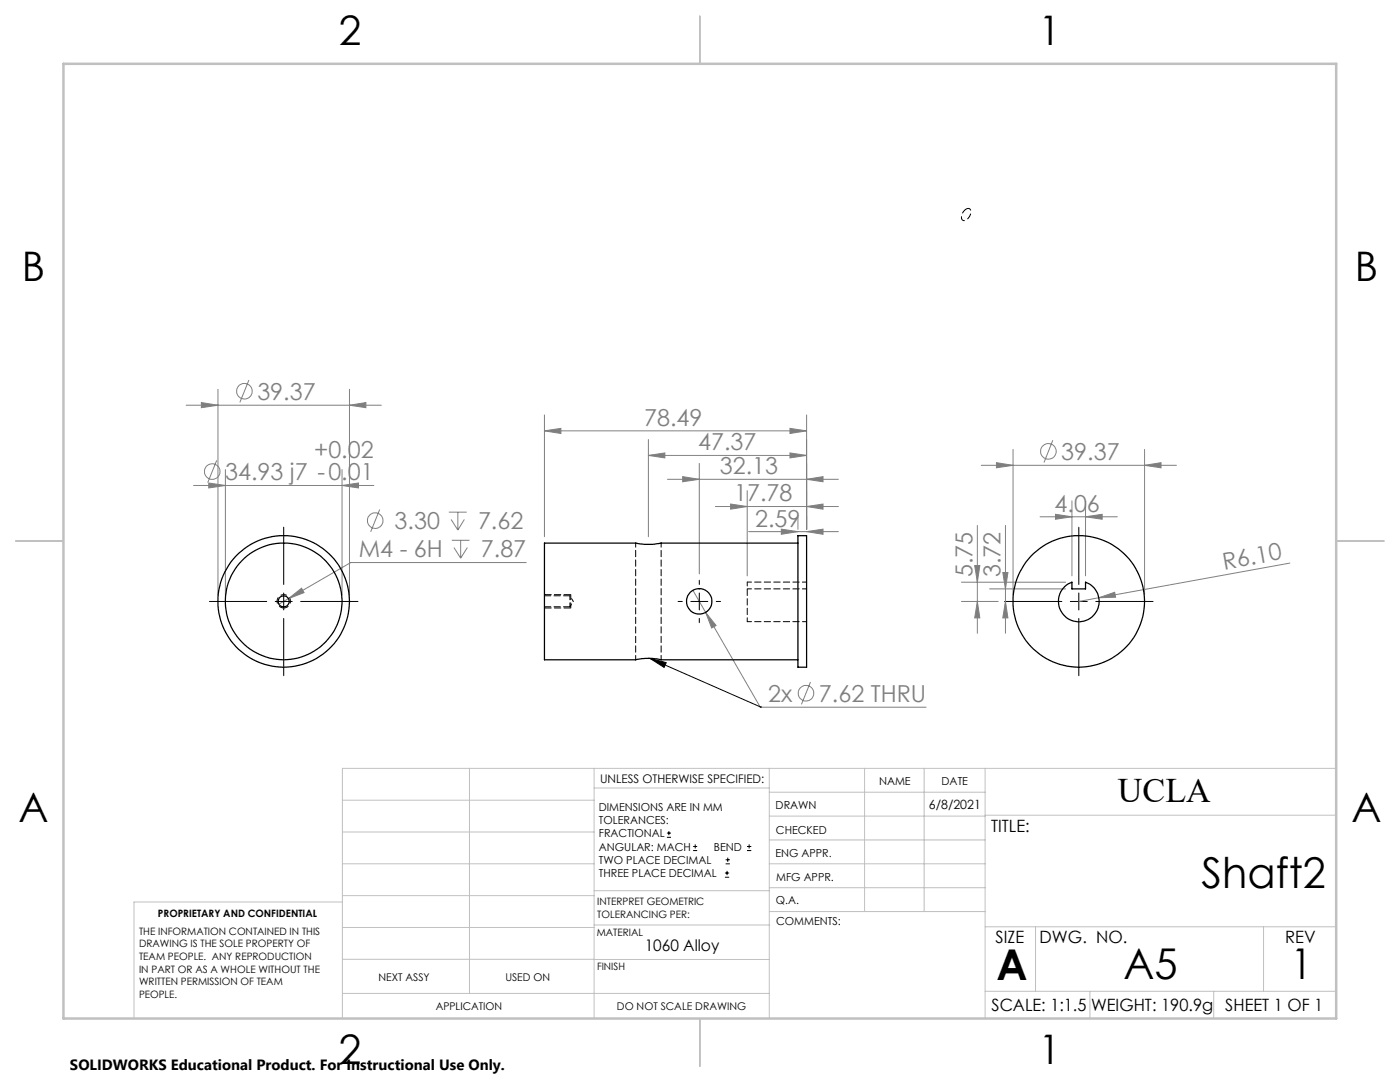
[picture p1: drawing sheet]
<svg xmlns="http://www.w3.org/2000/svg" width="279mm" height="216mm" viewBox="0 0 279 216" stroke-linecap="round" stroke-linejoin="round" font-family="sans-serif">
<g fill="none" stroke="#808080" stroke-width=".2">
<path d="M43.5 77.7v41M49.7 75.8l-1.8 4.5M69.7 77.7v41M37.1 80.9h39M38.6 96.9h36M40.2 80.3l3.3 .6-3.3 .5zM41.7 96.4l3.3 .5-3.3 .5zM43.3 91.9l-1.8 4.4M45 93.7v25M68.3 96.9l3.2-.5v1zM68.3 93.7v25M69.7 80.9l3.3-.6v1.1z"/>
<path d="M108.7 86l3.2-.5v1zM108.7 82.8v24.3M108.7 86h52.3M129.4 90.9l3.3-.5v1zM129.4 87.7v19.4M129.4 90.9h31.6M133.2 95.6h34.1M136.2 95.1l3.4 .5-3.4 .5zM139.6 92.5v22M149.1 97.9v17M157.7 85.5l3.3 .5-3.3 .5zM157.7 90.4l3.3 .5-3.3 .5z"/>
<path d="M161 95.6l3.3-.5v1zM161 82.8v22.8M195.8 92.9h39M198.9 92.3l3.3 .6-3.3 .4zM202.2 89.7v29M210.1 87.8l-1.7 4.5M213.9 99.9v15M216.6 99.9v15M228.4 92.9l3.3-.6v1zM228.4 89.7v29M57.6 119.5l2.6-2.1 .5 .9zM57.6 119.5l-1.9 1"/>
<path d="M75.8 101.7l-1.8 4.4M89.6 102.2h3.5M90 103.6l1.4 2.2M90.2 107.8h3.5M90.6 109.3l1.3 2.1M91.4 102.2v3.6M91.9 107.8v3.6M92.7 103.6l-1.3 2.2M93.3 109.3l-1.4 2.1M105 112.3h-35l-12.4 7.2M138.3 117.8l13.4 23.3h33.1M142.8 101.1h24.5"/>
<path d="M145.8 100.6l3.3 .5-3.3 .5zM149.4 106.1h17.9M155.9 105.6l3.3 .5-3.3 .5zM159.2 102.9v2.7M161 101.1l3.3-.5v1zM161 106.1l3.3-.5v1zM191.9 116.2h20.8M194.5 112.9h1l-.4 3.3zM195.1 104.8v21.6M197.5 117.5h15.2M200.1 114.2h1.1l-.5 3.3zM200.7 104.8v21.6"/>
<path d="M207.6 103.1h15.4M210.6 102.6l3.3 .5-3.3 .5zM216.6 103.1l3.4-.5v1zM219.3 119.3l3.2-1.1 .1 1zM219.3 119.3l-4 .7M257.4 112.4l-38.1 6.9M140.8 122.2l2.1 2.6-.9 .5zM161.7 136.1l-1.8 4.4M191.9 120h7.3M195.1 120l.4 3.3h-1zM200.7 120l.5 3.3h-1.1z"/>
<circle cx="48.8" cy="78.1" r="1.55"/>
<circle cx="42.4" cy="94.1" r="1.56"/>
<circle cx="209.2" cy="90.1" r="1.56"/>
<circle cx="74.9" cy="103.9" r="1.55"/>
<circle cx="160.9" cy="138.3" r="1.55"/>
</g>
<g fill="none" stroke="#000" stroke-width=".2">
<path d="M56.6 105.2v11.4M56.6 118.3v3.4M139.6 115.8v.8M139.6 118.3v3.4M215.3 105.2v11.4M215.3 118.3v3.4M41.8 120h11.4M54.9 120h3.4M56.6 123.4v11.4M60 120h11.4M129.7 131.4l22.1 9.7M129.7 131.4l3.3 .8-.5 1z"/>
<path d="M135.3 120h.9M137.9 120h3.4M139.6 123.4v.8M142.9 120h.9M200.5 120h11.4M213.6 120h3.4M215.3 123.4v11.4M218.7 120h11.4M151.8 141.1h.1M133.1 167.1h.8M133.1 166.2h.8M133.5 165.8v.9"/>
<path d="M138.3 169.7h.8M138.3 168.9h.8M138.7 168.5v.8M144.7 175h.8M144.7 174.2h.8M144.8 172.4h.9M144.8 171.6h.9M145.1 173.8v.8M145.2 171.1v.9M149.1 169.7h.8M149.1 168.9h.8M149.5 168.5v.8"/>
</g>
<path d="M56.6 121.3a1.33 1.33 0 0 1-1.2-1.9 1.33 1.33 0 0 1 2.3-.2 1.33 1.33 0 0 1-.9 2.1h-.2" fill="none" stroke="#000" stroke-width=".2" stroke-dasharray="1.3 .6" stroke-dashoffset=".3" stroke-linecap="butt"/>
<path d="M192.8 41.7a1.62 1.62 0 0 0-.7 2.3 1.6 1.6 0 0 0 1.6-2 .55 .55 0 0 0-.9-.3" fill="none" stroke="#000" stroke-width=".2" stroke-dasharray="1.3 .6" stroke-dashoffset=".1" stroke-linecap="butt"/>
<g fill="none" stroke="#c0c0c0" stroke-width=".2">
<path d="M68.3 159.7h50.3M93.7 153.3v44.9M118.6 153.3v49.9M118.6 157.2h34.9M153.5 153.3v49.9M153.5 158.1h43.1M172.5 153.3v28.6M184.4 153.3v28.6M196.6 153.3v49.9M266.7 153.3h-198.4v49.9M68.3 178.7h50.3M68.3 172.4h50.3"/>
<path d="M68.3 166h50.3M68.3 180h-41.6v23.2M118.6 177.7h35M153.5 167.6h43.1M153.5 162.8h43.1M153.5 172.4h43.1M153.5 177.1h43.1M196.6 162.7h70.1M68.3 198.2h85.2M68.3 191.4l85.2 .1M68.3 185.1h50.3M118.6 184.6h35"/>
<path d="M153.6 181.9h43M196.6 197.8h70.1M196.6 184.9h70.1M206.7 184.9v12.9M217.5 197.8v5.4M242.2 197.8v5.4M252.2 184.9v12.9"/>
</g>
<path d="M139.7 3.2v9.5M3.1 107.9h9.6M266.7 107.9h9.5M139.7 203.2v9.6" fill="none" stroke="#c0c0c0" stroke-width=".25"/>
<path d="M12.7 12.7h254v190.5h-254z" fill="none" stroke="#c0c0c0" stroke-width=".5"/>
<path d="M108.7 118.6h5.2M108.7 121.3h5.2" fill="none" stroke="#000" stroke-width=".2" stroke-dasharray="1.3 .6" stroke-dashoffset="-.1"/>
<path d="M113.9 121.3v-2.7" fill="none" stroke="#000" stroke-width=".2" stroke-dasharray="1.3 .6" stroke-dashoffset=".3"/>
<g fill="#808080">
<path d="M219.3 119.3l3.2-1.1 .1 1z"/>
<path d="M161 106.1l3.3-.5v1zM155.9 105.6l3.3 .5-3.3 .5zM157.7 85.5l3.3 .5-3.3 .5zM108.7 86l3.2-.5v1zM161 95.6l3.3-.5v1zM136.2 95.1l3.4 .5-3.4 .5zM157.7 90.4l3.3 .5-3.3 .5zM129.4 90.9l3.3-.5v1z"/>
<path d="M198.9 92.3l3.3 .6-3.3 .4zM228.4 92.9l3.3-.6v1zM210.6 102.6l3.3 .5-3.3 .5zM216.6 103.1l3.4-.5v1zM140.8 122.2l1.2 3.1 .9-.5zM145.8 100.6l3.3 .5-3.3 .5zM161 101.1l3.3-.5v1zM40.2 80.3l3.3 .6-3.3 .5zM69.7 80.9l3.3-.6v1.1zM41.7 96.4l3.3 .5-3.3 .5zM68.3 96.9l3.2-.5v1zM57.6 119.5l3.1-1.2-.5-.9z"/>
<path d="M200.7 120l.5 3.3h-1.1zM200.1 114.2h1.1l-.5 3.3z"/>
<path d="M194.5 112.9h1l-.4 3.3zM195.1 120l.4 3.3h-1z"/>
</g>
<path d="M129.7 131.4l3.3 .8-.5 1z" fill="#000"/>
<g fill="none" stroke="#000" stroke-width=".25">
<path d="M159.2 106.9h1.8v26.2h-1.8zM159.2 108.4h-27.5a12.7 12.7 0 0 1-4.8 0h-18.2v23.3l18.4-.1a11.6 11.6 0 0 1 4.8 .1h27.3M212.5 117.1l.6-.6 .8-.3v1.3h2.7v-1.3a4.1 4.1 0 0 1 2.3 5.8 4.1 4.1 0 0 1-6.1 1.2 4.1 4.1 0 0 1-.3-6.1z"/>
<circle cx="56.6" cy="120" r="1.11"/>
<circle cx="56.6" cy="120" r="11.6"/>
<circle cx="56.6" cy="120" r="13.1"/>
<circle cx="139.6" cy="120" r="2.53"/>
<circle cx="215.3" cy="120" r="13.1"/>
</g>
<path d="M113.7 118.9h-5M108.7 121.1h5M129.6 131.3h-.2" fill="none" stroke="#000" stroke-width=".2" stroke-dasharray="1.3 .6"/>
<path d="M126.9 108.3v23.3M149.1 116.1h11.9M149.1 117.5h11.9M131.9 131.6v-23.3M149.1 124h11.9" fill="none" stroke="#000" stroke-width=".2" stroke-dasharray="1.3 .6" stroke-dashoffset=".4"/>
<path d="M149.1 116.1v7.9M113.7 121.1v-2.2" fill="none" stroke="#000" stroke-width=".2" stroke-dasharray="1.3 .6" stroke-dashoffset=".5"/>
<path d="M114.4 120l-.7-1.1M113.7 121.1l.7-1.1" fill="none" stroke="#000" stroke-width=".2" stroke-dasharray="1.3 .6" stroke-dashoffset=".6"/>
<g font-size="8.5">
<text x="239.8" y="177.2">Shaft2</text>
<text x="198.9" y="195.5">A</text>
<text x="224.2" y="195.4">A5</text>
<text x="257.6" y="195.4">1</text>
</g>
<g font-size="8.1">
<text x="67.6" y="8.9">2</text>
<text x="207.3" y="8.9">1</text>
<text x="4.4" y="56.2">B</text>
<text x="270.4" y="56.2">B</text>
<text x="3.7" y="164.1">A</text>
<text x="269.7" y="164.1">A</text>
<text x="67.6" y="212.4">2</text>
<text x="207.3" y="212.4">1</text>
</g>
<text font-size="6.9" x="223.1" y="160.1">UCLA</text>
<g font-size="4.7" fill="#808080">
<text x="51.4" y="79.8">39.37</text>
<text x="128.5" y="85">78.49</text>
<text x="139.3" y="89.8">47.37</text>
<text x="44.9" y="95.8">34.93 j7 -0.01</text>
<text x="62.7" y="91.3">+0.02</text>
<text x="143.7" y="94.6">32.13</text>
<text x="211.8" y="91.8">39.37</text>
<text x="146.5" y="100.1">17.78</text>
<text x="78.8" y="105.6">3.30</text>
<text x="95.4" y="105.6">7.62</text>
<text x="150.7" y="105.1">2.59</text>
<text x="210.5" y="102.1">4.06</text>
<text x="71.6" y="111.2">M4 - 6H</text>
<text x="96" y="111.2">7.87</text>
<text x="244.3" y="113.7" transform="rotate(-10 244.3 113.7)">R6.10</text>
<text x="194.1" y="115.2" transform="rotate(-90 194.1 115.2)">5.75</text>
<text x="199.7" y="115.2" transform="rotate(-90 199.7 115.2)">3.72</text>
<text x="153.3" y="140">2x</text>
<text x="163.4" y="140">7.62 THRU</text>
</g>
<g font-size="3.4">
<text x="197.8" y="166">TITLE:</text>
<text x="198.7" y="188.1">SIZE</text>
<text x="207.5" y="188.1">DWG. NO.</text>
<text x="256.5" y="188.2">REV</text>
<text x="197.9" y="201.8">SCALE: 1:1.5</text>
<text x="217.7" y="201.8">WEIGHT: 190.9g</text>
<text x="244.5" y="201.7">SHEET 1 OF 1</text>
</g>
<text font-size="3.2" x="128.7" y="189.8">1060 Alloy</text>
<text font-size="3" x="14" y="213.5">SOLIDWORKS Educational Product. For Instructional Use Only.</text>
<text font-size="2.5" x="185.4" y="161.4">6/8/2021</text>
<text font-size="2.4" x="119.8" y="156.2">UNLESS OTHERWISE SPECIFIED:</text>
<g font-size="2.2">
<text x="119.5" y="161.8">DIMENSIONS ARE IN MM</text>
<text x="154.8" y="161.4">DRAWN</text>
<text x="175.4" y="156.6">NAME</text>
<text x="187.9" y="156.7">DATE</text>
<text x="119.5" y="164.4">TOLERANCES:</text>
<text x="119.5" y="167.1">FRACTIONAL</text>
<text x="154.9" y="166.3">CHECKED</text>
<text x="119.5" y="169.7">ANGULAR: MACH</text>
<text x="119.5" y="172.4">TWO PLACE DECIMAL</text>
<text x="142.5" y="169.7">BEND</text>
<text x="154.8" y="171">ENG APPR.</text>
<text x="119.5" y="175">THREE PLACE DECIMAL</text>
<text x="154.9" y="175.7">MFG APPR.</text>
<text x="154.9" y="180.4">Q.A.</text>
<text x="154.9" y="184.6">COMMENTS:</text>
</g>
<g font-size="2.1">
<text x="75.5" y="195.7">NEXT ASSY</text>
<text x="100.9" y="195.7">USED ON</text>
<text x="86.9" y="201.5">APPLICATION</text>
<text x="123.1" y="201.6">DO NOT SCALE DRAWING</text>
</g>
<g font-size="2">
<text x="31.5" y="182.9">PROPRIETARY AND CONFIDENTIAL</text>
<text x="119.2" y="180.6">INTERPRET GEOMETRIC</text>
<text x="119.2" y="183.1">TOLERANCING PER:</text>
<text x="27.8" y="186.5">THE INFORMATION CONTAINED IN THIS</text>
<text x="27.8" y="189">DRAWING IS THE SOLE PROPERTY OF</text>
<text x="27.8" y="191.6">TEAM PEOPLE. ANY REPRODUCTION</text>
<text x="119.1" y="186.7">MATERIAL</text>
<text x="27.8" y="194.1">IN PART OR AS A WHOLE WITHOUT THE</text>
<text x="27.8" y="196.6">WRITTEN PERMISSION OF TEAM</text>
<text x="119.1" y="193.5">FINISH</text>
<text x="27.8" y="199.1">PEOPLE.</text>
</g>
</svg>
